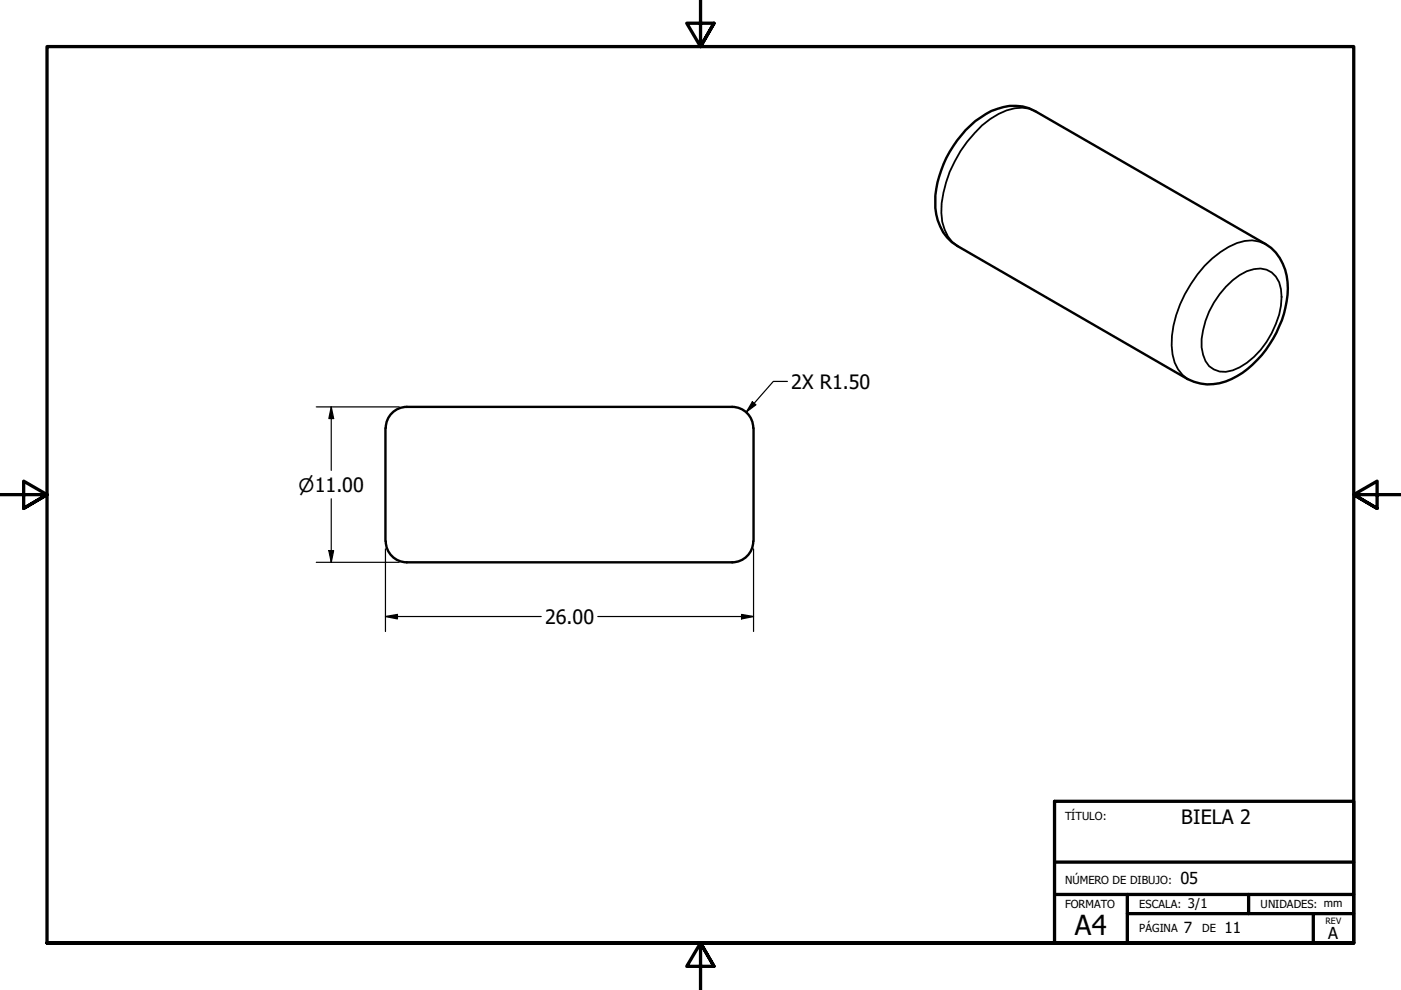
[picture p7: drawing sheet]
<svg xmlns="http://www.w3.org/2000/svg" width="297mm" height="210mm" viewBox="0 0 297 210" stroke-linecap="round" stroke-linejoin="round" font-family="sans-serif">
<!-- layer: Visible (ANSI) -->
<path d="M204.7 27.6a15.9 15.9 0 0 1 9.4-5.1 8.9 8.9 0 0 1 5.4 1.1l48.8 28.1a10.9 10.9 0 0 1 4.7 10.8 23.4 23.4 0 0 1-10.7 17.2 10.6 10.6 0 0 1-10.5 .7l-48.8-28.2a10.4 10.4 0 0 1-4.7-9.4 23.3 23.3 0 0 1 6.4-15.2zM81.7 90.8v23.9M81.8 90.7a4.5 4.5 0 0 1 4.5-4.4h69a4.5 4.5 0 0 1 4.4 4.4M159.8 90.8v23.9M81.8 114.7a4.5 4.5 0 0 0 4.5 4.5h69a4.5 4.5 0 0 0 4.4-4.5" fill="none" stroke="#000" stroke-width=".51"/>
<!-- layer: Visible Narrow (ANSI) -->
<path d="M219.5 23.6a7.2 7.2 0 0 0-6.1-.2 18.5 18.5 0 0 0-8.4 6.7 25.1 25.1 0 0 0-5.4 15 8.7 8.7 0 0 0 3.4 7.1M268.3 51.7a7.1 7.1 0 0 0-6-.2 22 22 0 0 0-11.1 10.9 21 21 0 0 0-2.6 12.8 7.5 7.5 0 0 0 3.2 5.2M259.9 60.8a10.7 10.7 0 0 1 7.4-3.9 4.6 4.6 0 0 1 4.3 4.4 16.4 16.4 0 0 1-3.1 11.2 13.4 13.4 0 0 1-8.6 6.3 4.5 4.5 0 0 1-4.8-3.6 11.9 11.9 0 0 1 .5-7.2 19.6 19.6 0 0 1 4.3-7.2z" fill="none" stroke="#000" stroke-width=".38"/>
<!-- layer: Border (ANSI) -->
<path d="M148.5 -.1v10l-2.9-5h5.8l-2.9 5 2.9-5M0 104.9h10l-5-2.9v5.8l5-2.9-5 2.9M297 104.9h-10l5-2.9v5.8l-5-2.9 5 2.9M10 199.9v-190h277v190h-277h277M151.4 204.9l-2.9-5 2.9 5h-5.8l2.9-5v10" fill="none" stroke="#000" stroke-width=".7"/>
<!-- layer: Title (ANSI) -->
<path d="M223.6 169.9h63.4v30h-63.4zM223.6 189.6h63.4M223.6 182.8h63.4M239 189.6v10.3M239 193.7h39.4M264.7 189.6v4.1M287 193.7h-8.6v6.2" fill="none" stroke="#000" stroke-width=".7"/>
<!-- layer: Dimension (ANSI) -->
<g fill="none" stroke="#000" stroke-width=".25">
<path d="M67.1 86.3h17.5M70.2 86.3l.5 2.4h-1zM70.2 86.3v13.4M159.5 85.2l.8 .6-2.1 1.5zM166.9 80.9h-2.9l-5.8 6.4M67.1 119.2h17.5M69.7 116.7h1l-.5 2.5zM70.2 105.8v13.4M81.7 116.4v17.5M159.8 116.4v17.5M81.7 130.7l2.6-.4v.9zM81.7 130.7h33"/>
<path d="M126.7 130.7h33.1M157.2 130.3l2.6 .4-2.6 .5z"/>
</g>
<g fill="#000">
<path d="M70.2 86.3l.5 2.4h-1z" fill-rule="evenodd"/>
<path d="M159.5 85.2l.8 .6-2.1 1.5z" fill-rule="evenodd"/>
<path d="M69.7 116.7h1l-.5 2.5z" fill-rule="evenodd"/>
<path d="M81.7 130.7l2.6-.4v.9z" fill-rule="evenodd"/>
<path d="M157.2 130.3l2.6 .4-2.6 .5z" fill-rule="evenodd"/>
</g>
<text font-size="5.8" x="227.9" y="198.3">A4</text>
<g font-size="4.2">
<text x="167.8" y="82.4">2X R1.50</text>
<text x="115.6" y="132.2">26.00</text>
<text x="250.4" y="174.8">BIELA 2</text>
</g>
<text font-size="3.9" x="63.3" y="104.2">⌀11.00</text>
<g font-size="3.5">
<text x="250.3" y="187.5">05</text>
<text x="281.6" y="199">A</text>
</g>
<g font-size="3.2">
<text x="251" y="197.8">7</text>
<text x="259.6" y="197.8">11</text>
</g>
<text font-size="2.8" x="251.8" y="192.5">3/1</text>
<g font-size="2.3">
<text x="225.8" y="174">TÍTULO:</text>
<text x="225.8" y="187.4">NÚMERO DE DIBUJO:</text>
<text x="225.8" y="192.5">FORMATO</text>
<text x="241.6" y="197.6">PÁGINA</text>
<text x="241.6" y="192.5">ESCALA:</text>
<text x="254.9" y="197.6">DE</text>
<text x="267.3" y="192.5">UNIDADES: mm</text>
</g>
<text font-size="1.8" x="281.1" y="195.8">REV</text>
</svg>
